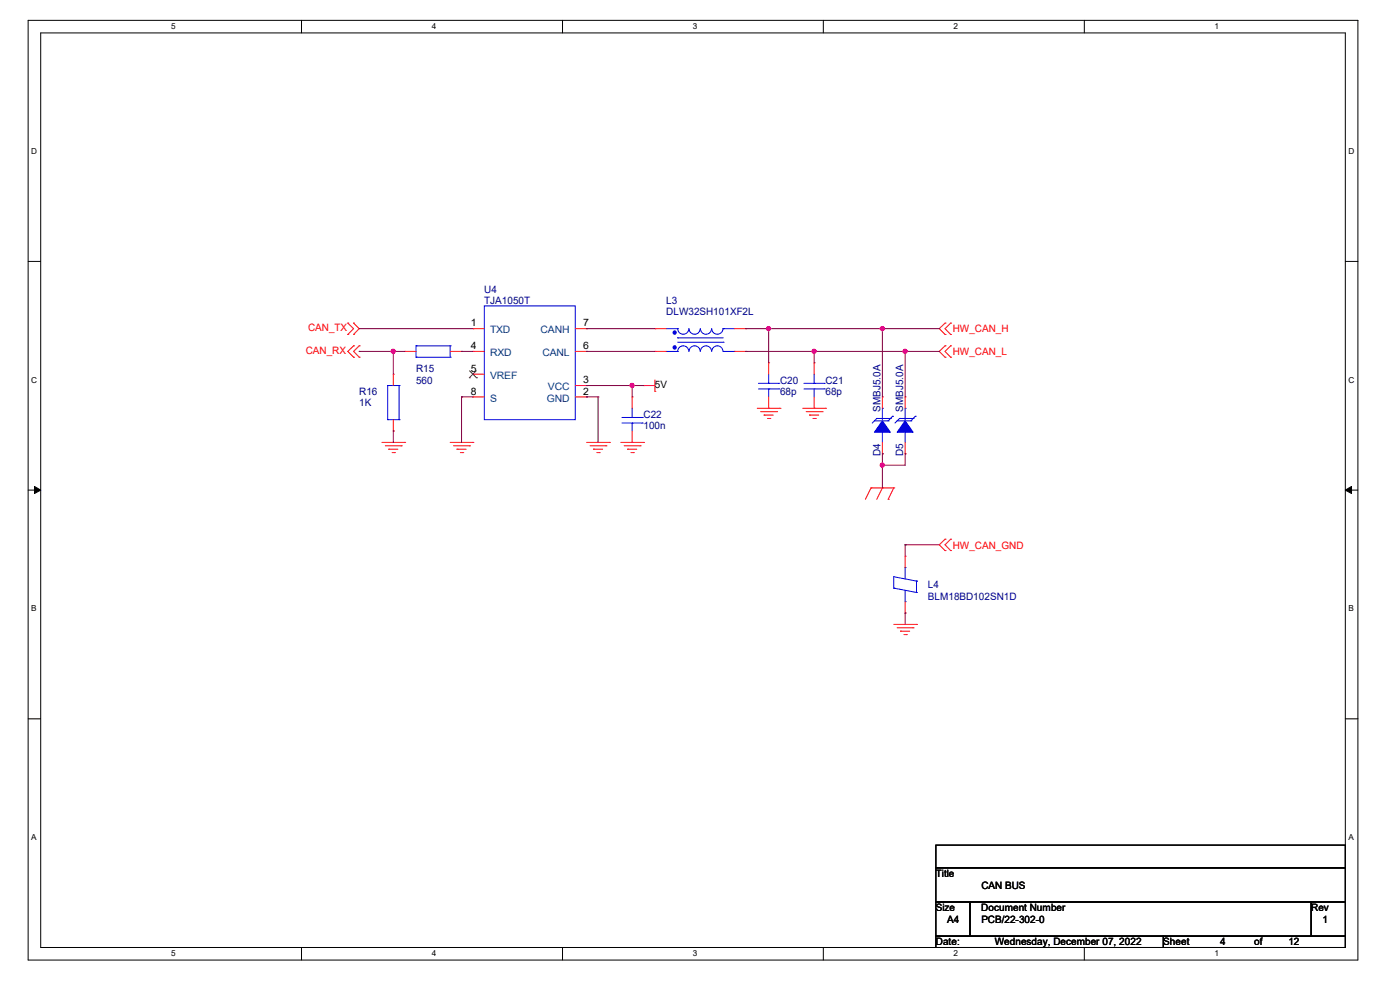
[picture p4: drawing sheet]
<svg xmlns="http://www.w3.org/2000/svg" width="297mm" height="210mm" viewBox="0 0 297 210" stroke-linecap="round" stroke-linejoin="round" font-family="sans-serif">
<path d="M6 4.3h282.1v199.4h-282.1zM8.6 7h276.8v194h-276.8z" fill="none" stroke="#000" stroke-width=".21"/>
<g fill="#fff">
<path d="M36.3 4.7h.9v1.9h-.9z"/>
<path d="M36.3 201.4h.9v1.9h-.9z"/>
</g>
<path d="M64 4.3v2.7M64 201v2.7" fill="none" stroke="#000" stroke-width=".21"/>
<g fill="#fff">
<path d="M91.6 4.7h.9v1.9h-.9z"/>
<path d="M91.6 201.4h.9v1.9h-.9z"/>
</g>
<path d="M119.3 4.3v2.7M119.3 201v2.7" fill="none" stroke="#000" stroke-width=".21"/>
<g fill="#fff">
<path d="M147 4.7h.9v1.9h-.9z"/>
<path d="M147 201.4h.9v1.9h-.9z"/>
</g>
<path d="M174.7 4.3v2.7M174.7 201v2.7" fill="none" stroke="#000" stroke-width=".21"/>
<g fill="#fff">
<path d="M202.3 4.7h.9v1.9h-.9z"/>
<path d="M202.3 201.4h.9v1.9h-.9z"/>
</g>
<path d="M230 4.3v2.7M230 201v2.7" fill="none" stroke="#000" stroke-width=".21"/>
<g fill="#fff">
<path d="M257.7 4.7h.9v1.9h-.9z"/>
<path d="M257.7 201.4h.9v1.9h-.9z"/>
<path d="M6.6 31.2h1.3v1.9h-1.3z"/>
<path d="M286.1 31.2h1.2v1.9h-1.2z"/>
<path d="M6.6 79.7h1.3v1.9h-1.3z"/>
<path d="M286.1 79.7h1.2v1.9h-1.2z"/>
</g>
<path d="M6 55.5h2.6M285.4 55.5h2.7" fill="none" stroke="#000" stroke-width=".21"/>
<g fill="#fff">
<path d="M6.6 128.2h1.2v1.9h-1.2z"/>
<path d="M286.1 128.2h1.1v1.9h-1.1z"/>
</g>
<path d="M6 104h2.6M285.4 104h2.7" fill="none" stroke="#000" stroke-width=".21"/>
<path d="M7.3 103.2l1.3 .8-1.3 .7zM285.4 104l1.3-.8v1.5z" fill="#000" stroke="#000" stroke-width=".21"/>
<g fill="#fff">
<path d="M6.6 176.7h1.2v1.9h-1.2z"/>
<path d="M286.1 176.7h1.1v1.9h-1.1z"/>
</g>
<path d="M6 152.5h2.6M285.4 152.5h2.7M198.5 179.3h86.9v4.8h-86.9zM198.5 184.1h86.9v7.2h-86.9zM198.5 191.3h7.3v7.3h-7.3zM198.5 198.6h48.3v2.4h-48.3zM205.8 191.3h72.4v7.3h-72.4zM246.8 198.6h38.6v2.4h-38.6zM278.2 191.3h7.2v7.3h-7.2z" fill="none" stroke="#000" stroke-width=".21"/>
<g fill="none" stroke="#f00" stroke-width=".21">
<path d="M73.8 71h.1M73.8 68.5h.1M73.8 68.5l1.2 1.2-1.2 1.3M75 68.5h.1M75 71h.1M75 73.4h.1M75 75.8h.1M75 68.5l1.2 1.2-1.2 1.3M75 73.4l-1.2 1.1 1.2 1.3M76.2 73.4h.1M76.2 75.8h.1M76.2 73.4l-1.2 1.1 1.2 1.3"/>
<path d="M83.4 79.4h.1M83.4 79.4v2.4M85.9 74.5h.1M85.9 74.5h2.4M95.5 74.5h2.4M97.9 74.5h.1M100.3 79.4h.1M100.3 74.5h.1M100.3 69.7h.1M100.3 69.7h2.4M100.3 74.5h2.4M100.3 79.4h2.4"/>
<path d="M122 69.7h2.5M122 74.5h2.5M124.5 69.7h.1M124.5 74.5h.1M138.9 69.7h.1M138.9 74.5h.1M138.9 69.7h2.5M138.9 74.5h2.5M155.8 69.7h2.4M155.8 74.5h2.4M158.2 69.7h.1M158.2 74.5h.1"/>
<path d="M163.1 77h.1M163.1 77v2.4M172.7 77h.1M172.7 77v2.4M200.5 68.5h.1M200.5 71h.1M200.5 73.4h.1M200.5 75.8h.1M200.5 68.5l-1.2 1.2 1.2 1.3M200.5 73.4l-1.2 1.1 1.2 1.3M201.7 71h.1M201.7 68.5h.1"/>
<path d="M201.7 75.8h.1M201.7 73.4h.1M201.7 68.5l-1.2 1.2 1.2 1.3M201.7 73.4l-1.2 1.1 1.2 1.3M81 93.9h4.9M81.7 94.6h3.4M82.5 95.3h.1M82.5 95.3h1.9M83.2 96h.5M83.4 91.4h.1M83.4 89v2.4M83.7 96h.1"/>
<path d="M85.1 94.6h.1M85.9 93.9h.1M95.5 93.9h4.8M96.2 94.6h3.4M96.9 95.3h.1M96.9 95.3h2M97.7 96h.5M98.2 96h.1M99.6 94.6h.1M100.3 93.9h.1M100.3 84.2h.1M100.3 84.2h2.4"/>
<path d="M122 81.8h2.5M122 84.2h2.5M124.5 84.2h.1M124.5 81.8h.1M124.5 93.9h4.8M125.2 94.6h3.4M125.9 95.3h.1M125.9 95.3h1.9M126.6 96h.5M127.1 96h.1M128.6 94.6h.1M129.3 93.9h.1"/>
<path d="M131.7 93.9h4.8M132.4 94.6h3.4M133.1 95.3h.1M133.1 95.3h2M133.9 96h.5M134.1 93.9h.1M134.1 84.2h.1M134.1 84.2v2.4M134.1 91.4v2.5M134.4 96h.1M135.8 94.6h.1M136.5 93.9h.1"/>
<path d="M136.5 81.8h.1M136.5 81.8h2.4M138.9 83h.1M138.9 80.6v2.4M160.7 86.6h4.8M161.4 87.3h3.4M162.1 88.1h.1M162.1 88.1h1.9M162.8 88.8h.5M163.1 86.6h.1M163.1 84.2v2.4M163.3 88.8h.1"/>
<path d="M164.8 87.3h.1M165.5 86.6h.1M170.3 86.6h4.8M171 87.3h3.4M171.7 88.1h.1M171.7 88.1h2M172.5 88.8h.5M172.7 86.6h.1M172.7 84.2v2.4M173 88.8h.1M174.4 87.3h.1M175.1 86.6h.1"/>
<path d="M187.2 96.3h.1M187.2 84.2h.1M187.2 84.2v2.4M187.2 93.9v2.4M192 96.3h.1M192 84.2h.1M192 84.2v2.4M192 93.9v2.4M184.8 103.5h.1M184.8 103.5l-1.2 2.4M184.8 103.5h4.8M187.2 103.5h.1"/>
<path d="M187.2 103.5l-1.2 2.4M188.4 105.9h.1M189.6 103.5h.1M189.6 103.5l-1.2 2.4M192 118h.1M192 118v2.4M200.5 114.4h.1M200.5 116.8h.1M200.5 114.4l-1.2 1.2 1.2 1.2M201.7 116.8h.1M201.7 114.4h.1M201.7 114.4l-1.2 1.2 1.2 1.2"/>
<path d="M189.6 132.5h4.8M190.3 133.2h3.4M191.1 133.9h.1M191.1 133.9h1.9M191.8 134.6h.5M192 130h.1M192 127.6v2.4M192.3 134.6h.1M193.7 133.2h.1M194.4 132.5h.1"/>
</g>
<g fill="none" stroke="#00f" stroke-width=".21">
<path d="M88.3 73.4h.1M88.3 75.8h.1M88.3 73.4h7.2M88.3 73.4v2.4M88.3 75.8h7.2M95.5 73.4h.1M95.5 75.8h.1M95.5 73.4v2.4M102.7 64.9h19.3v24.1h-19.3zM141.4 69.7h2.4M141.4 74.5h2.4M143.8 71.7h.1"/>
<path d="M143.8 69.7h.1M143.8 74.5h.1M143.8 74.5a1.19 1.19 0 0 1 1.1-1.1 1.19 1.19 0 0 1 1.2 1.1M143.8 72.6h9.6M143.8 71.7h9.6M143.8 69.7a1.19 1.19 0 0 0 1.1 1.2 1.19 1.19 0 0 0 1.2-1.2M146.2 74.5a1.19 1.19 0 0 1 1.2-1.1 1.19 1.19 0 0 1 1.1 1.1M146.2 69.7a1.19 1.19 0 0 0 1.2 1.2 1.19 1.19 0 0 0 1.1-1.2M148.6 74.5a1.19 1.19 0 0 1 1.2-1.1 1.19 1.19 0 0 1 1.2 1.1M148.6 69.7a1.19 1.19 0 0 0 1.2 1.2 1.19 1.19 0 0 0 1.2-1.2M151 74.5a1.19 1.19 0 0 1 1.2-1.1 1.19 1.19 0 0 1 1.2 1.1M151 69.7a1.19 1.19 0 0 0 1.2 1.2 1.19 1.19 0 0 0 1.2-1.2"/>
<path d="M153.4 72.6h.1M153.4 69.7h.1M153.4 69.7h2.4M153.4 74.5h2.4M155.8 74.5h.1M163.1 79.4v1.9M172.7 79.4v1.9M82.3 81.8h.1M82.3 89h.1M82.3 89h2.4M82.3 81.8h2.4M82.3 81.8v7.2"/>
<path d="M84.7 89h.1M84.7 81.8h.1M84.7 81.8v7.2M132 89.7h4.3M132 88.6h4.3M134.1 88.6h.1M134.1 89.7h.1M134.1 86.6v2M134.1 89.7v1.7M136.3 89.7h.1M136.3 88.6h.1M160.9 82.5h4.3"/>
<path d="M160.9 81.3h4.3M163.1 81.3h.1M163.1 82.5h.1M163.1 82.5v1.7M165.2 82.5h.1M165.2 81.3h.1M170.6 82.5h4.3M170.6 81.3h4.3M172.7 81.3h.1M172.7 82.5h.1M172.7 82.5v1.7M174.9 82.5h.1"/>
<path d="M174.9 81.3h.1M185.5 89.3h2.9M186 88.8h.1M186 88.8l-1 .9M186 88.8h2.9M187.2 91.4h.1M187.2 86.6h.1M187.2 86.6v2.4M187.2 91.4v2.5M188.4 89.3h.1M188.9 88.8h.1M189.4 88.3h.1"/>
<path d="M189.4 88.3l-1 1M190.3 89.3h3M190.8 88.8h.1M190.8 88.8h2.9M190.8 88.8l-.9 .9M192 91.4h.1M192 86.6h.1M192 86.6v2.4M192 91.4v2.5M193.3 89.3h.1M193.7 88.8h.1M194.2 88.3h.1"/>
<path d="M194.2 88.3l-.9 1M189.6 124.8h.1M189.6 124.8l4.8 .9M192 127.6h.1M192 120.4h.1M192 120.4v2.4M192 125.2v2.4M194.4 125.7h.1M194.4 123.3h.1M194.4 123.3l-4.8-1v2.5M194.4 123.3v2.4"/>
</g>
<g fill="#00f" stroke="#00f" stroke-width=".21">
<path d="M187.2 89.3l1.7 2.4h-3.4z" fill-rule="evenodd"/>
<path d="M192 89.3l1.7 2.4h-3.4z" fill-rule="evenodd"/>
<circle cx="143.1" cy="70.5" r=".35"/>
<circle cx="143.1" cy="73.7" r=".35"/>
</g>
<path d="M99.6 78.7l1.5 1.4M101 78.7l-1.4 1.4M99.6 80.1h.1M101.1 80.1h.1" fill="none" stroke="#804000" stroke-width=".21"/>
<g fill="none" stroke="#800040" stroke-width=".21">
<path d="M76.2 74.5h.1M76.2 69.7h.1M76.2 69.7h24.1M76.2 74.5h9.7M83.4 74.5h.1M83.4 74.5v4.9M97.9 74.5h.1M97.9 74.5h2.4M124.5 69.7h.1M124.5 74.5h.1M124.5 69.7h14.4M124.5 74.5h14.4"/>
<path d="M158.2 69.7h.1M158.2 74.5h.1M158.2 69.7h41.1M158.2 74.5h41.1M163.1 69.7h.1M163.1 69.7v7.3M172.7 74.5h.1M172.7 74.5v2.5M187.2 69.7h.1M187.2 69.7v14.5M192 74.5h.1M192 74.5v9.7"/>
<path d="M83.4 91.4h.1M83.4 91.4v2.5M97.9 84.2h.1M97.9 84.2h2.4M97.9 84.2v9.7M124.5 84.2h.1M124.5 81.8h.1M124.5 84.2h2.4M124.5 81.8h12M126.9 84.2h.1M126.9 84.2v9.7M134.1 81.8h.1"/>
<path d="M134.1 81.8v2.4M187.2 96.3h.1M187.2 98.7h.1M187.2 96.3v7.2M192 96.3h.1M192 96.3v2.4h-4.8M192 115.6h.1M192 115.6v2.4M192 115.6h7.3M192 130h.1M192 130v2.5"/>
</g>
<g fill="#f0f" stroke="#f0f" stroke-width=".21">
<circle cx="134.1" cy="81.8" r=".44"/>
<circle cx="83.4" cy="74.5" r=".44"/>
<circle cx="163" cy="69.7" r=".44"/>
<circle cx="192" cy="74.5" r=".44"/>
<circle cx="172.7" cy="74.5" r=".44"/>
<circle cx="187.2" cy="69.7" r=".44"/>
<circle cx="187.2" cy="98.7" r=".44"/>
</g>
<g font-size="2.2" fill="#000080">
<text x="102.7" y="62.1">U4</text>
<text x="102.7" y="64.5">TJA1050T</text>
<text x="141.3" y="64.5">L3</text>
<text x="141.3" y="66.9">DLW32SH101XF2L</text>
<text x="76.2" y="83.8">R16</text>
<text x="88.3" y="79">R15</text>
<text x="88.3" y="81.4">560</text>
<text x="165.5" y="81.4">C20</text>
<text x="165.5" y="83.8">68p</text>
<text x="175.1" y="81.4">C21</text>
<text x="175.1" y="83.8">68p</text>
<text x="76.2" y="86.2">1K</text>
<text x="136.5" y="88.6">C22</text>
<text x="186.8" y="87.3" transform="rotate(-90 186.8 87.3)">SMBJ5.0A</text>
<text x="191.6" y="87.3" transform="rotate(-90 191.6 87.3)">SMBJ5.0A</text>
<text x="136.5" y="91">100n</text>
<text x="186.8" y="96.7" transform="rotate(-90 186.8 96.7)">D4</text>
<text x="191.6" y="96.7" transform="rotate(-90 191.6 96.7)">D5</text>
<text x="196.8" y="124.8">L4</text>
<text x="196.8" y="127.2">BLM18BD102SN1D</text>
</g>
<g font-size="2.2" fill="#f00">
<text x="65.4" y="70.3">CAN_TX</text>
<text x="202.1" y="70.5">HW_CAN_H</text>
<text x="64.9" y="75.1">CAN_RX</text>
<text x="202.1" y="75.4">HW_CAN_L</text>
<text x="202.1" y="116.4">HW_CAN_GND</text>
</g>
<g font-size="2.2">
<text x="99.9" y="69.2">1</text>
<text x="123.7" y="69.2">7</text>
<text x="99.9" y="74">4</text>
<text x="123.7" y="74">6</text>
<text x="99.9" y="78.9">5</text>
<text x="99.9" y="83.7">8</text>
<text x="123.7" y="83.7">2</text>
<text x="123.7" y="81.3">3</text>
<text x="138.9" y="82.3">5V</text>
<text x="198.5" y="186.1">Title</text>
<text x="208.2" y="188.5">CAN BUS</text>
<text x="198.5" y="193.3">Size</text>
<text x="201" y="195.7">A4</text>
<text x="208.2" y="193.3">Document Number</text>
<text x="208.2" y="195.7">PCB/22-302-0</text>
<text x="278.2" y="193.3">Rev</text>
<text x="280.6" y="195.7">1</text>
<text x="198.5" y="200.6">Date:</text>
<text x="211.1" y="200.6">Wednesday, December 07, 2022</text>
<text x="246.8" y="200.6">Sheet</text>
<text x="258.9" y="200.6">4</text>
<text x="266.1" y="200.6">of</text>
<text x="273.3" y="200.6">12</text>
</g>
<g font-size="2.2" fill="#004080">
<text x="104" y="70.7">TXD</text>
<text x="114.7" y="70.7">CANH</text>
<text x="104" y="75.6">RXD</text>
<text x="115.1" y="75.6">CANL</text>
<text x="104" y="80.4">VREF</text>
<text x="116.2" y="82.8">VCC</text>
<text x="104" y="85.2">S</text>
<text x="116" y="85.2">GND</text>
</g>
<g font-size="1.7">
<text x="36.3" y="6.2">5</text>
<text x="91.6" y="6.2">4</text>
<text x="147" y="6.2">3</text>
<text x="202.3" y="6.2">2</text>
<text x="257.7" y="6.2">1</text>
<text x="6.6" y="32.7">D</text>
<text x="286.1" y="32.7">D</text>
<text x="6.6" y="81.2">C</text>
<text x="286.1" y="81.2">C</text>
<text x="6.6" y="129.7">B</text>
<text x="286.1" y="129.7">B</text>
<text x="6.6" y="178.2">A</text>
<text x="286.1" y="178.2">A</text>
<text x="36.3" y="202.9">5</text>
<text x="91.6" y="202.9">4</text>
<text x="147" y="202.9">3</text>
<text x="202.3" y="202.9">2</text>
<text x="257.7" y="202.9">1</text>
</g>
</svg>
